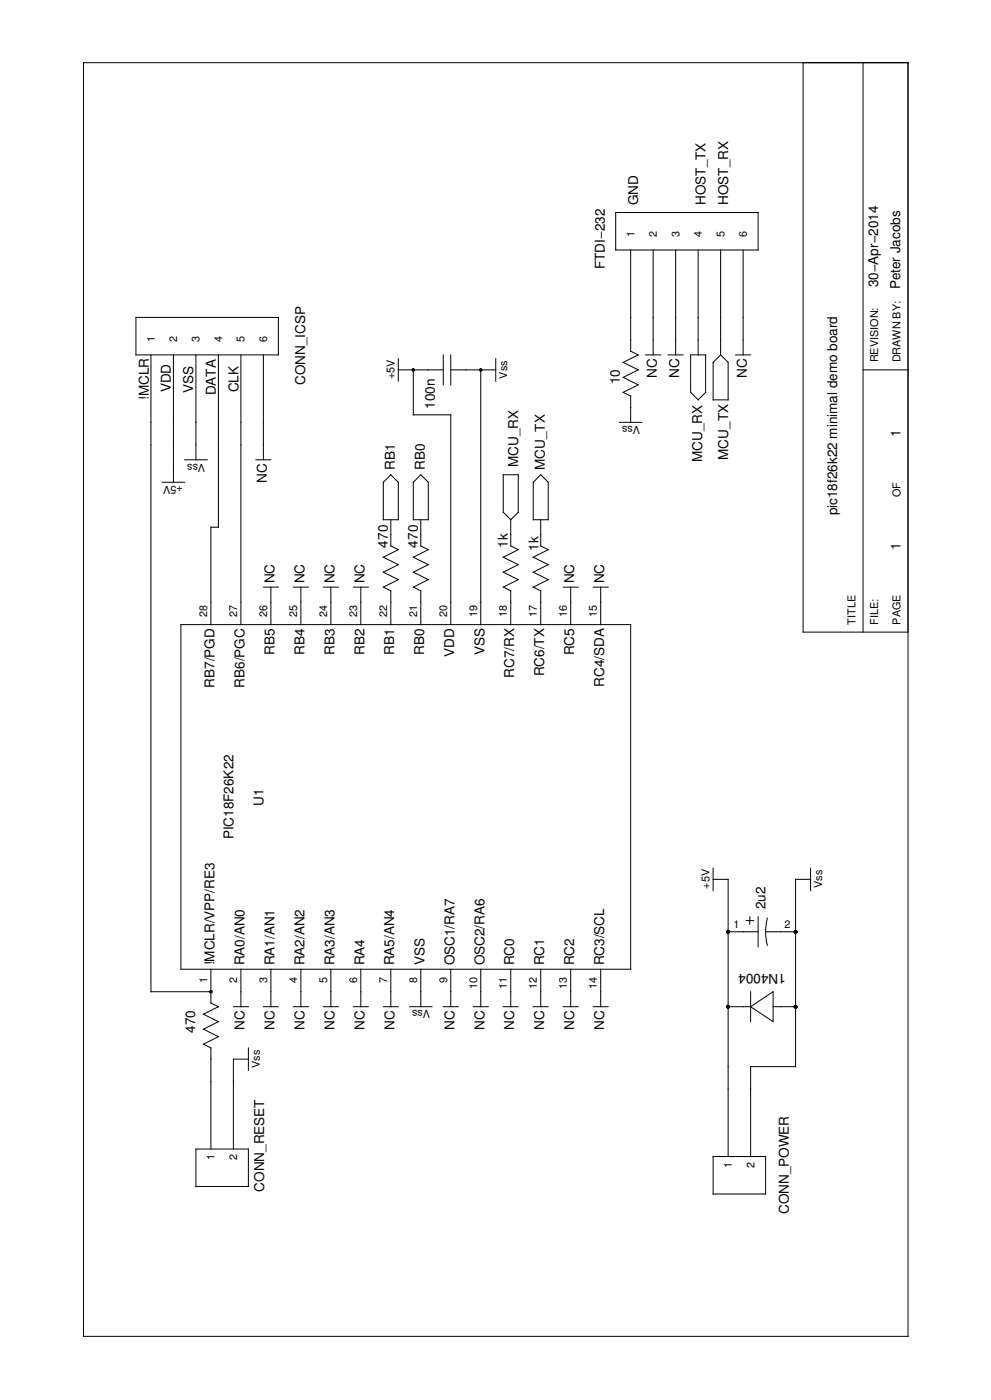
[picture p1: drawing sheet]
<svg xmlns="http://www.w3.org/2000/svg" width="210mm" height="297mm" viewBox="0 0 210 297" stroke-linecap="round" stroke-linejoin="round" font-family="sans-serif">
<g fill="none" stroke="#000" stroke-width=".21">
<path d="M17.7 13.3h174.6v269.9h-174.6zM170.1 13.3v120.7h22.2M182.8 13.3v120.7M130.4 45h30.2v8h-30.2zM133.6 53v21.4M138.3 53v22.2M143.1 53v22.2M147.9 53v22.2M152.6 53v22.2M157.4 53v22.2M28.8 67.3h30.2v7.9h-30.2zM32 75.2v135h12.7"/>
<path d="M36.7 75.2v27M41.5 75.2v22.2M46.3 75.2v36.5h-1.6v20.7M51 75.2v57.2M55.8 75.2v22.2M84.4 78.4h9.5M84.4 76v4.8M87.5 78.4v9.5h8v44.5M93.9 75.2v6.4M95.5 78.4h9.5M95.5 75.2v6.4M101.8 78.4v54"/>
<path d="M105 76v4.8M133.6 74.4l1.6 .8M135.2 75.2l-3.2 1.6 3.2 1.6-3.2 1.6 3.2 1.6-3.2 1.5 1.6 .8v5.6M136.8 75.2h3.1M141.5 75.2h3.2M146.3 75.2h3.2v7.9l-1.6 1.6-1.6-1.6zM151 76.8l1.6-1.6 1.6 1.6v7.9h-3.2zM155.8 75.2h3.2M182.8 78.4h9.5M39.1 97.4h4.8M54.2 97.4h3.2M131.2 89.5h4.8"/>
<path d="M34.4 102.2h4.7M81.2 102.2l1.6-1.6 1.6 1.6v7.9h-3.2zM82.8 110.1v5.6l1.6 .8-3.2 1.6 3.2 1.6-3.2 1.6 3.2 1.5-3.2 1.6 1.6 .8M89.1 100.6l1.6 1.6v7.9h-3.2v-7.9zM89.1 110.1v5.6l1.6 .8-3.2 1.6 3.2 1.6-3.2 1.6 3.2 1.5-3.2 1.6 1.6 .8M106.6 100.6h3.2v8l-1.6 1.5-1.6-1.5zM108.2 110.1v5.6l1.6 .8-3.2 1.6 3.2 1.6-3.2 1.6 3.2 1.5-3.2 1.6 1.6 .8M112.9 102.2l1.6-1.6 1.6 1.6v7.9h-3.2zM114.5 110.1v5.6l1.6 .8-3.2 1.6 3.2 1.6-3.2 1.6 3.2 1.5-3.2 1.6 1.6 .8M38.3 132.4h95.3v73h-95.3zM55.8 124.4h3.2M57.4 124.4v8"/>
<path d="M62.1 124.4h3.2M63.7 124.4v8M68.5 124.4h3.2M70.1 124.4v8M74.8 124.4h3.2M76.4 124.4v8M82.8 125.2v7.2M89.1 125.2v7.2M108.2 125.2v7.2M114.5 125.2v7.2M119.3 124.4h3.2M120.9 124.4v8"/>
<path d="M125.6 124.4h3.2M127.2 124.4v8M151 184v4.7M151 186.3h3.2v58.8M154.2 197.5h6.4M158 195.1h1.6M158.8 194.3v1.6M160.6 194.3v6.3M162.2 197.5h6.3M162.5 194.6a11.1 11.1 0 0 0 0 5.7M171.7 186.3h-3.2v39.7h-9.5v19.1M171.7 184v4.7"/>
<path d="M44.7 212.5l1.6 .8-3.2 1.6 3.2 1.6-3.2 1.6 3.2 1.6-3.2 1.6 1.6 .8v21.4M44.7 205.4v7.2M49.4 213.3h3.2M51 205.4v7.9M55.8 213.3h3.2M57.4 205.4v7.9M62.1 213.3h3.2M63.7 205.4v7.9M68.5 213.3h3.2M70.1 205.4v7.9M74.8 213.3h3.2M76.4 205.4v7.9"/>
<path d="M81.2 213.3h3.2M82.8 205.4v7.9M86.7 213.3h4.8M89.1 205.4v7.9M93.9 213.3h3.2M95.5 205.4v7.9M100.2 213.3h3.2M101.8 205.4v7.9M106.6 213.3h3.2M108.2 205.4v7.9M112.9 213.3h3.2M114.5 205.4v7.9"/>
<path d="M119.3 213.3h3.2M120.9 205.4v7.9M125.6 213.3h3.2M127.2 205.4v7.9M154.2 213.3h4.8M159 213.3l4.8-3.1v6.3zM159 210.2v6.3M163.8 213.3h4.7M52.6 224.5h-3.2v19M52.6 222.1v4.7M41.5 243.5h11.1v7.9h-11.1zM151 245.1h11.2v7.9h-11.2z"/>
</g>
<g fill="#000">
<circle cx="87.5" cy="78.4" r=".4"/>
<circle cx="101.8" cy="78.4" r=".4"/>
<circle cx="154.2" cy="197.5" r=".4"/>
<circle cx="168.5" cy="197.5" r=".4"/>
<circle cx="44.7" cy="210.2" r=".4"/>
<circle cx="154.2" cy="213.3" r=".4"/>
<circle cx="168.5" cy="213.3" r=".4"/>
</g>
<g font-size="2.9">
<text x="135.2" y="43.5" transform="rotate(-90 135.2 43.5)">GND</text>
<text x="149.5" y="43.5" transform="rotate(-90 149.5 43.5)">HOST_TX</text>
<text x="154.2" y="43.5" transform="rotate(-90 154.2 43.5)">HOST_RX</text>
<text x="128.1" y="57.1" transform="rotate(-90 128.1 57.1)">FTDI−232</text>
<text x="186" y="60.9" transform="rotate(-90 186 60.9)">30−Apr−2014</text>
<text x="190.6" y="61.3" transform="rotate(-90 190.6 61.3)">Peter Jacobs</text>
<text x="36.2" y="83.1" transform="rotate(-90 36.2 83.1)">VDD</text>
<text x="40.9" y="83.2" transform="rotate(-90 40.9 83.2)">VSS</text>
<text x="45.7" y="83.8" transform="rotate(-90 45.7 83.8)">DATA</text>
<text x="50.5" y="83.1" transform="rotate(-90 50.5 83.1)">CLK</text>
<text x="64.6" y="81.6" transform="rotate(-90 64.6 81.6)">CONN_ICSP</text>
<text x="131.3" y="81.4" transform="rotate(-90 131.3 81.4)">10</text>
<text x="139.1" y="80.1" transform="rotate(-90 139.1 80.1)">NC</text>
<text x="143.9" y="80.1" transform="rotate(-90 143.9 80.1)">NC</text>
<text x="158.2" y="80.1" transform="rotate(-90 158.2 80.1)">NC</text>
<text x="31.5" y="84.8" transform="rotate(-90 31.5 84.8)">!MCLR</text>
<text x="92.1" y="86.6" transform="rotate(-90 92.1 86.6)">100n</text>
<text x="190.7" y="92.7" transform="rotate(-90 190.7 92.7)">1</text>
<text x="83.7" y="99.6" transform="rotate(-90 83.7 99.6)">RB1</text>
<text x="90" y="99.6" transform="rotate(-90 90 99.6)">RB0</text>
<text x="109.8" y="99" transform="rotate(-90 109.8 99)">MCU_RX</text>
<text x="115.4" y="99.6" transform="rotate(-90 115.4 99.6)">MCU_TX</text>
<text x="148.7" y="97.9" transform="rotate(-90 148.7 97.9)">MCU_RX</text>
<text x="154.2" y="97.4" transform="rotate(-90 154.2 97.4)">MCU_TX</text>
<text x="56.5" y="102.4" transform="rotate(-90 56.5 102.4)">NC</text>
<text x="177.3" y="109.2" transform="rotate(-90 177.3 109.2)">pic18f26k22 minimal demo board</text>
<text x="82.1" y="116" transform="rotate(-90 82.1 116)">470</text>
<text x="88.5" y="116" transform="rotate(-90 88.5 116)">470</text>
<text x="107.5" y="116" transform="rotate(-90 107.5 116)">1k</text>
<text x="114.1" y="116.7" transform="rotate(-90 114.1 116.7)">1k</text>
<text x="190.7" y="116.5" transform="rotate(-90 190.7 116.5)">1</text>
<text x="58.1" y="123.6" transform="rotate(-90 58.1 123.6)">NC</text>
<text x="64.5" y="123.6" transform="rotate(-90 64.5 123.6)">NC</text>
<text x="70.8" y="123.6" transform="rotate(-90 70.8 123.6)">NC</text>
<text x="77.2" y="123.6" transform="rotate(-90 77.2 123.6)">NC</text>
<text x="121.6" y="123.6" transform="rotate(-90 121.6 123.6)">NC</text>
<text x="128" y="123.6" transform="rotate(-90 128 123.6)">NC</text>
<text x="58.1" y="138.7" transform="rotate(-90 58.1 138.7)">RB5</text>
<text x="64.5" y="138.7" transform="rotate(-90 64.5 138.7)">RB4</text>
<text x="70.8" y="138.7" transform="rotate(-90 70.8 138.7)">RB3</text>
<text x="77.2" y="138.7" transform="rotate(-90 77.2 138.7)">RB2</text>
<text x="83.5" y="138.7" transform="rotate(-90 83.5 138.7)">RB1</text>
<text x="89.9" y="138.7" transform="rotate(-90 89.9 138.7)">RB0</text>
<text x="96.2" y="139.2" transform="rotate(-90 96.2 139.2)">VDD</text>
<text x="102.6" y="138.9" transform="rotate(-90 102.6 138.9)">VSS</text>
<text x="108.9" y="143.7" transform="rotate(-90 108.9 143.7)">RC7/RX</text>
<text x="115.3" y="143.4" transform="rotate(-90 115.3 143.4)">RC6/TX</text>
<text x="121.6" y="138.9" transform="rotate(-90 121.6 138.9)">RC5</text>
<text x="45.4" y="145.7" transform="rotate(-90 45.4 145.7)">RB7/PGD</text>
<text x="51.8" y="145.7" transform="rotate(-90 51.8 145.7)">RB6/PGC</text>
<text x="128" y="145.6" transform="rotate(-90 128 145.6)">RC4/SDA</text>
<text x="55.8" y="170.7" transform="rotate(-90 55.8 170.7)">U1</text>
<text x="49.4" y="177.9" transform="rotate(-90 49.4 177.9)">PIC18F26K22</text>
<text x="162.2" y="192.7" transform="rotate(-90 162.2 192.7)">2u2</text>
<text x="45.4" y="204.6" transform="rotate(-90 45.4 204.6)">!MCLR/VPP/RE3</text>
<text x="51.8" y="204.6" transform="rotate(-90 51.8 204.6)">RA0/AN0</text>
<text x="58.1" y="204.6" transform="rotate(-90 58.1 204.6)">RA1/AN1</text>
<text x="64.5" y="204.6" transform="rotate(-90 64.5 204.6)">RA2/AN2</text>
<text x="70.8" y="204.6" transform="rotate(-90 70.8 204.6)">RA3/AN3</text>
<text x="77.2" y="204.6" transform="rotate(-90 77.2 204.6)">RA4</text>
<text x="83.5" y="204.6" transform="rotate(-90 83.5 204.6)">RA5/AN4</text>
<text x="89.9" y="204.6" transform="rotate(-90 89.9 204.6)">VSS</text>
<text x="96.2" y="204.6" transform="rotate(-90 96.2 204.6)">OSC1/RA7</text>
<text x="102.6" y="204.6" transform="rotate(-90 102.6 204.6)">OSC2/RA6</text>
<text x="108.9" y="204.6" transform="rotate(-90 108.9 204.6)">RC0</text>
<text x="115.3" y="204.6" transform="rotate(-90 115.3 204.6)">RC1</text>
<text x="121.6" y="204.6" transform="rotate(-90 121.6 204.6)">RC2</text>
<text x="128" y="204.6" transform="rotate(-90 128 204.6)">RC3/SCL</text>
<text x="166.4" y="206.5" transform="rotate(-180 166.4 206.5)">1N4004</text>
<text x="41.3" y="218.9" transform="rotate(-90 41.3 218.9)">470</text>
<text x="51.8" y="218.3" transform="rotate(-90 51.8 218.3)">NC</text>
<text x="58.1" y="218.3" transform="rotate(-90 58.1 218.3)">NC</text>
<text x="64.5" y="218.3" transform="rotate(-90 64.5 218.3)">NC</text>
<text x="70.8" y="218.3" transform="rotate(-90 70.8 218.3)">NC</text>
<text x="77.2" y="218.3" transform="rotate(-90 77.2 218.3)">NC</text>
<text x="83.5" y="218.3" transform="rotate(-90 83.5 218.3)">NC</text>
<text x="96.2" y="218.3" transform="rotate(-90 96.2 218.3)">NC</text>
<text x="102.6" y="218.3" transform="rotate(-90 102.6 218.3)">NC</text>
<text x="108.9" y="218.3" transform="rotate(-90 108.9 218.3)">NC</text>
<text x="115.3" y="218.3" transform="rotate(-90 115.3 218.3)">NC</text>
<text x="121.6" y="218.3" transform="rotate(-90 121.6 218.3)">NC</text>
<text x="128" y="218.3" transform="rotate(-90 128 218.3)">NC</text>
<text x="56" y="252.6" transform="rotate(-90 56 252.6)">CONN_RESET</text>
<text x="167.1" y="257.3" transform="rotate(-90 167.1 257.3)">CONN_POWER</text>
</g>
<g font-size="2.3">
<text x="134.4" y="50.3" transform="rotate(-90 134.4 50.3)">1</text>
<text x="139.1" y="50.3" transform="rotate(-90 139.1 50.3)">2</text>
<text x="143.9" y="50.3" transform="rotate(-90 143.9 50.3)">3</text>
<text x="148.7" y="50.3" transform="rotate(-90 148.7 50.3)">4</text>
<text x="153.4" y="50.3" transform="rotate(-90 153.4 50.3)">5</text>
<text x="158.2" y="50.3" transform="rotate(-90 158.2 50.3)">6</text>
<text x="32.8" y="72.5" transform="rotate(-90 32.8 72.5)">1</text>
<text x="37.5" y="72.5" transform="rotate(-90 37.5 72.5)">2</text>
<text x="42.3" y="72.5" transform="rotate(-90 42.3 72.5)">3</text>
<text x="47.1" y="72.5" transform="rotate(-90 47.1 72.5)">4</text>
<text x="51.8" y="72.5" transform="rotate(-90 51.8 72.5)">5</text>
<text x="56.6" y="72.5" transform="rotate(-90 56.6 72.5)">6</text>
<text x="186" y="76.8" transform="rotate(-90 186 76.8)">REVISION:</text>
<text x="190.7" y="76.8" transform="rotate(-90 190.7 76.8)">DRAWN BY:</text>
<text x="83.6" y="80.4" transform="rotate(-90 83.6 80.4)">+5V</text>
<text x="107.5" y="80.2" transform="rotate(-90 107.5 80.2)">Vss</text>
<text x="135.6" y="90.3" transform="rotate(-180 135.6 90.3)">Vss</text>
<text x="43.5" y="98.2" transform="rotate(-180 43.5 98.2)">Vss</text>
<text x="38.7" y="103" transform="rotate(-180 38.7 103)">+5V</text>
<text x="190.7" y="105.4" transform="rotate(-90 190.7 105.4)">OF</text>
<text x="43.9" y="130.8" transform="rotate(-90 43.9 130.8)">28</text>
<text x="50.2" y="130.8" transform="rotate(-90 50.2 130.8)">27</text>
<text x="56.6" y="130.8" transform="rotate(-90 56.6 130.8)">26</text>
<text x="62.9" y="130.8" transform="rotate(-90 62.9 130.8)">25</text>
<text x="69.3" y="130.8" transform="rotate(-90 69.3 130.8)">24</text>
<text x="75.6" y="130.8" transform="rotate(-90 75.6 130.8)">23</text>
<text x="82" y="130.8" transform="rotate(-90 82 130.8)">22</text>
<text x="88.3" y="130.8" transform="rotate(-90 88.3 130.8)">21</text>
<text x="94.7" y="130.8" transform="rotate(-90 94.7 130.8)">20</text>
<text x="101" y="130.8" transform="rotate(-90 101 130.8)">19</text>
<text x="107.4" y="130.8" transform="rotate(-90 107.4 130.8)">18</text>
<text x="113.7" y="130.8" transform="rotate(-90 113.7 130.8)">17</text>
<text x="120.1" y="130.8" transform="rotate(-90 120.1 130.8)">16</text>
<text x="126.4" y="130.8" transform="rotate(-90 126.4 130.8)">15</text>
<text x="181.2" y="132.4" transform="rotate(-90 181.2 132.4)">TITLE</text>
<text x="186" y="132.4" transform="rotate(-90 186 132.4)">FILE:</text>
<text x="190.7" y="132.4" transform="rotate(-90 190.7 132.4)">PAGE</text>
<text x="150.3" y="188.3" transform="rotate(-90 150.3 188.3)">+5V</text>
<text x="174.1" y="188.2" transform="rotate(-90 174.1 188.2)">Vss</text>
<text x="155.3" y="196.7">1</text>
<text x="166.1" y="196.7">2</text>
<text x="43.9" y="208.3" transform="rotate(-90 43.9 208.3)">1</text>
<text x="50.2" y="208.3" transform="rotate(-90 50.2 208.3)">2</text>
<text x="56.6" y="208.3" transform="rotate(-90 56.6 208.3)">3</text>
<text x="62.9" y="208.3" transform="rotate(-90 62.9 208.3)">4</text>
<text x="69.3" y="208.3" transform="rotate(-90 69.3 208.3)">5</text>
<text x="75.6" y="208.3" transform="rotate(-90 75.6 208.3)">6</text>
<text x="82" y="208.3" transform="rotate(-90 82 208.3)">7</text>
<text x="88.3" y="208.3" transform="rotate(-90 88.3 208.3)">8</text>
<text x="94.7" y="208.3" transform="rotate(-90 94.7 208.3)">9</text>
<text x="101" y="209.5" transform="rotate(-90 101 209.5)">10</text>
<text x="107.4" y="209.5" transform="rotate(-90 107.4 209.5)">11</text>
<text x="113.7" y="209.5" transform="rotate(-90 113.7 209.5)">12</text>
<text x="120.1" y="209.5" transform="rotate(-90 120.1 209.5)">13</text>
<text x="126.4" y="209.5" transform="rotate(-90 126.4 209.5)">14</text>
<text x="91.1" y="214.1" transform="rotate(-180 91.1 214.1)">Vss</text>
<text x="55.1" y="226.3" transform="rotate(-90 55.1 226.3)">Vss</text>
<text x="45.5" y="245.9" transform="rotate(-90 45.5 245.9)">1</text>
<text x="50.2" y="245.9" transform="rotate(-90 50.2 245.9)">2</text>
<text x="155" y="247.5" transform="rotate(-90 155 247.5)">1</text>
<text x="159.8" y="247.5" transform="rotate(-90 159.8 247.5)">2</text>
</g>
</svg>
